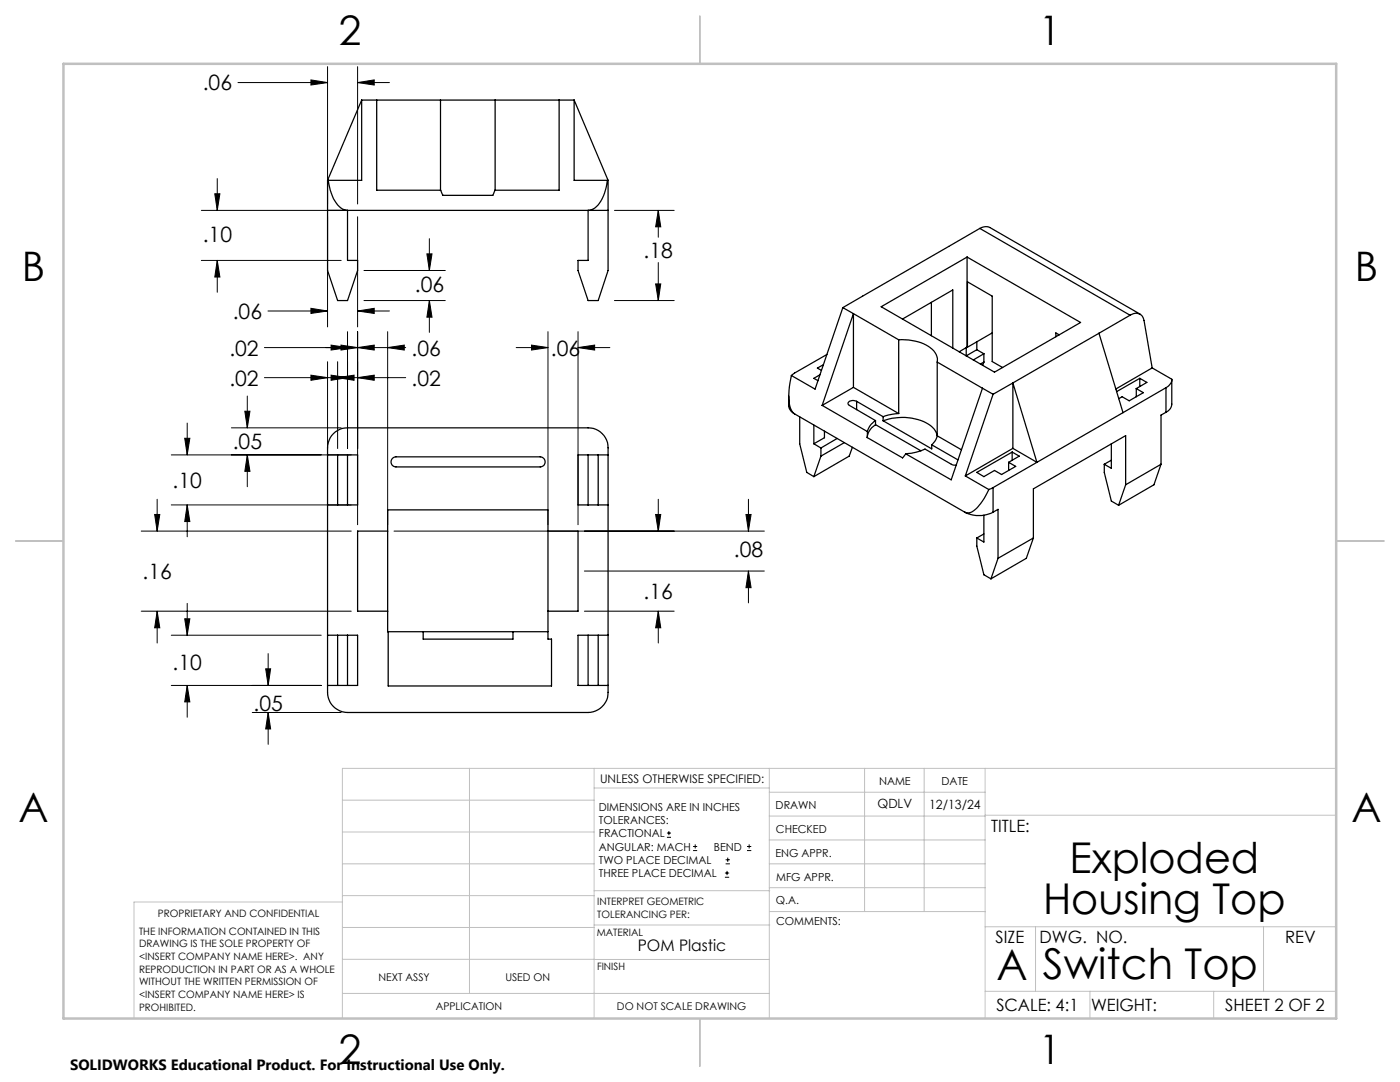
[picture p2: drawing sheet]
<svg xmlns="http://www.w3.org/2000/svg" width="279mm" height="216mm" viewBox="0 0 279 216" stroke-linecap="round" stroke-linejoin="round" font-family="sans-serif">
<g fill="none" stroke="#000" stroke-width=".25">
<path d="M72.2 20h15.7M72.2 20v16h-6.7M72.2 20l-6.8 16M75.2 20v18h12.7l.5 1h10l.4-1h12.8v-18M87.9 20h10.9M87.9 20v18M98.8 20h15.8M98.8 20v18M114.6 20v16h6.6M114.6 20l6.8 16M65.4 36h.1M65.4 36v18l2 6h2l2-6v-2h-2v-10"/>
<path d="M65.5 36a8.6 8.6 0 0 0 2.5 5.5l1.4 .5M121.2 36a7.5 7.5 0 0 1-2.8 5.7l-1 .3M121.2 36h.2M121.4 36v18l-2 6h-2l-2-6v-2h2v-10M65.4 42h4M69.4 42h48M117.4 42h4M193 51.3v18M195.5 45.6l1.1-.4 1 .2 29.9 17.3M195.5 45.6l-27.3 15.8M195.5 45.6l30 17.3M157.4 79v2.3l.5 .8 .7 .5"/>
<path d="M157.9 74.9a11 11 0 0 0 .1 7l.6 .7M163.6 74.8l-1.2 .7 .8 .5M164.3 72.8l-1.2 .6 .8 .5M165 70.7l-6.4 3.7-.7 .5M168.2 61.4l-5.5 16.2-4.8-2.7M168.2 61.4l2.1 1.2M170.3 62.6l-6.2 18.3M170.3 62.6l9.1 5.2M170.3 77.3l9.1 5.2M170.3 62.6v14.7M170.3 77.3l-6.2 3.6M175.9 61.2l17.1-9.9 22.7 13-17.2 10z"/>
<path d="M179.4 67.8a9.1 9.1 0 0 1 7 2.2l.6 1.1v1.1M179.4 67.8v14.7M180.1 63.7l10-5.8v11.6M185.9 60.3v6.7M187 72.2l9.1 5.3M187 72.2v14.8M192.8 69.4v1.6l2.1-1.2M193 69.3h.1M193 69.3l-1.6 .9M193.1 69.3v-13.1l4.9 2.9v13l2.1 1.2M194.9 68.2v1.6M194.9 69.8l1.5 .8"/>
<path d="M196.1 77.5l-6.3 18.2-9-5.1M196.1 77.5l2.1 1.2M196.4 70.6v1.6M196.4 70.6l-2.2 1.2M196.4 72.2l-.7 .4M196.4 72.2l-.3 .7M198 66.4l-4.9 2.9M198.2 78.7l-5.5 16.3M202.1 76.4v13.1M202.1 76.4l-3.9 2.3M202.1 76.4l4.8 15.9M211.4 66.8l-.7-.4v.8"/>
<path d="M219.3 66.5l-17.2 9.9M219.3 66.5l4.8 15.8M225.5 62.9a1.7 1.7 0 0 1 2.8 1.1l1.6 9.4M225.5 62.9l-6.2 3.6M226.8 77.5l1.4 .9-2.8 1.6-1.5-.8-.6 .4M226.8 77.5v1.7M227.5 75.5l1.4 .8-2.1 1.2M227.5 75.5l-4.7 2.6M227.5 75.5v1.6M229.9 73.4l4 2.3a1.96 1.96 0 0 1-1.2 1.7M229.9 73.4l-7.2 4.2M232.7 77.4l-8.6 4.9"/>
<path d="M232.7 77.4v4.9M233.9 75.7l-.1 5.2-.2 .6-.9 .8M65.4 90.8h6v10h-6M66.5 86.5l.4-.3a3.9 3.9 0 0 1 2.5-.8h48a4 4 0 0 1 4 4v48.7a4 4 0 0 1-4 4.1h-48a4 4 0 0 1-4-4.1v-48.7l.1-1.1a3.6 3.6 0 0 1 1-1.8zM67.4 90.8v10M69.4 90.8v10M78.3 91.5l.7-.3h28.8a1.01 1.01 0 0 1 1 1 1.01 1.01 0 0 1-1 1h-28.8a1 1 0 0 1-.9-.6 1 1 0 0 1 .2-1.1zM117.4 90.8v10M119.4 90.8v10M121.4 90.8h-6v10h6M158.6 82.6l33.9 19.6M159.6 83.2v5.3l1.4 5.8 1.4 .8"/>
<path d="M162.4 84.8v3.7M162.4 88.5l1.4 .9M163.8 89.4v1.6M163.8 91l-1.4 4.1M164.1 80.9l9 5.2M164.5 86v1.3l-2.1 1.2M167.1 87.5l-3.3 1.9M168.5 88.3l-4.7 2.7M170.1 89.3l-.6 1.7-7.1 4.1M171 80.1a1.25 1.25 0 0 0-1.8 .4l.3 .4 5.2 3M171 80.1l5.2 3M171 80.1v1.6"/>
<path d="M173.1 87.3l7 4.1 .7-.8M173.1 86.1v1.2M174.7 84.7a3.4 3.4 0 0 0-1.6 2.6M174.7 83.9a3.6 3.6 0 0 0-1.6 2.2M174.7 84.7l9.1 5.3M174.7 83.9v.8M176.2 84a10.8 10.8 0 0 1 9.5 .9l.9 1 .4 1M176.2 84l9.7 5.6v-.8M176.2 83.1v.9M179.4 82.5l-2.1 .3-1.1 .3M180.8 90.6a10.7 10.7 0 0 0 3.8-1l5.3 3 .9 .2M185.9 88.8l5.3 3"/>
<path d="M187 87a3.2 3.2 0 0 1-1.1 1.8M187 87l4.9 2.7M192.7 95l4.6 2.7M197.3 97.7a9.3 9.3 0 0 1-3.6 4.6h-.6l-.6-.1M198.2 97.3l-.9 .4M198.2 97.3v4.9M201.3 92.3v1.6M202 90.2l1.4 .8-2.1 1.3M202 90.2l-7.1 4.1 1.5 .8 2.1-1.2 1.4 .8 2.8-1.6-1.4-.8M202 90.2v1.6M202.1 89.5l-9.4 5.5M202.1 89.5l4.8 2.8"/>
<path d="M206.9 92.3l-8.7 5M220.4 92.6v1.7l1.4 5.7 1.4 .8M221.8 88.5v5l-1.4-.9M221.8 91.8l-1.4 .8M224.1 82.3l-17.2 10M224.6 96.7v-9.8l-18.4 10.6v9.9M224.6 96.7l-1.4 4.1M231.7 92.6l-7.1 4.1M231.7 92.6l-1.4 4.1-7.1 4.1M232.7 82.3l-1 .5v9.8M77.4 106h-6v16h6M109.4 106h6v16h-6"/>
<path d="M192.5 102.2a6.3 6.3 0 0 0 5.7 0M194.9 107.4v1.6l1.5 5.7 1.4 .8M196.4 102.8v5.4l-1.5-.8M196.4 106.5l-1.5 .9M198.2 102.2l1-.6v9.8M199.2 111.4l-1.4 4.1M206.2 107.4l-7 4M206.2 107.4l-1.4 4-7 4.1M65.4 126.8h6v10h-6M67.4 126.8v10M69.4 126.8v10M77.5 126v10.9h32.6v-9.4h-.7v-25.8h-32v24.3h32"/>
<path d="M84.5 126v1.5h17.9v-1.5M117.4 126.8v10M119.4 126.8v10M121.4 126.8h-6v10h6"/>
</g>
<g fill="none" stroke="#000" stroke-width=".2">
<path d="M47.5 16.5h17.9M62.1 15.9l3.3 .6-3.3 .5zM65.4 13.3v27.4M71.4 16.5l3.3-.6v1.1zM71.4 13.3v27.4M71.4 16.5h6.3M42.9 38.7h1l-.5 3.3zM43.4 35.6v6.4M40.2 42h27.9M40.2 52h27.9M43.4 52l.5 3.3h-1zM43.4 52v6.3"/>
<path d="M65.4 43.3v21.9M71.4 43.3v21.9M72.6 60h16.3M72.6 54h16.3M85.2 50.7h1l-.5 3.3zM85.7 60l.5 3.3h-1zM85.7 47.6v6.4M85.7 60v6.3M122.6 42h11.9M122.6 60h11.9M130.8 56.7h1.1l-.5 3.3zM131.4 42l.5 3.3h-1.1z"/>
<path d="M131.4 42v5.3M131.4 52.4v7.6M49.4 79v6.4M52.8 69.4h28.2M52.8 75.4h28.2M53.5 62.1h11.9M62.1 61.5l3.3 .6-3.3 .4zM62.1 74.9l3.3 .5-3.3 .5zM65.4 72.2v17.3M66.1 74.9l3.3 .5-3.3 .5zM66.1 68.9l3.3 .5-3.3 .4zM67.4 75.4l3.3-.5v1z"/>
<path d="M67.4 72.2v17.3M68.1 68.9l3.3 .5-3.3 .4zM69.4 66.2v23.3M71.4 62.1l3.3-.6v1zM71.4 75.4l3.3-.5v1zM71.4 69.4l3.3-.5v.9zM71.4 66.2v38.5M71.4 62.1h6.3M77.4 69.4l3.3-.5v.9zM77.4 66.2v38.5M103 69.4h6.4M106.1 68.9l3.3 .5-3.3 .4z"/>
<path d="M109.4 66.2v38.5M115.4 69.4l3.3-.5v.9zM115.4 66.2v38.5M115.4 69.4h6.3M31.4 99.6v6.4M34.2 90.8h35.9M36.9 87.5h1l-.5 3.3zM37.4 84.4v6.4M46.2 85.4h21.9M48.9 82.1h1l-.5 3.3zM49.4 90.8l.5 3.3h-1zM49.4 90.8v6.3"/>
<path d="M131.4 99.6v6.4M149.4 99.6v6.4M28.2 106h41.9M30.9 102.7h1l-.5 3.3zM34.2 100.8h35.9M37.4 100.8l.5 3.3h-1zM37.4 100.8v6.3M78.6 106h73.9M116.6 113.9h35.9M130.8 102.7h1.1l-.5 3.3zM148.9 102.7h1l-.5 3.3zM149.4 113.9l.5 3.4h-1z"/>
<path d="M149.4 113.9v6.4M28.2 122h41.9M31.4 122l.5 3.3h-1zM31.4 122v6.3M34.2 126.8h29.9M34.2 136.8h29.9M36.9 123.5h1l-.5 3.3zM37.4 136.8l.5 3.3h-1zM37.4 120.4v6.4M37.4 136.8v6.3M53 133.5h1l-.5 3.3zM53.5 130.4v6.4"/>
<path d="M116.6 122h17.9M131.4 122l.5 3.3h-1.1zM131.4 122v6.3M50.3 142.2h17.8M53.5 142.2l.5 3.3h-1zM53.5 142.2v6.3M133.1 167.1h.8M133.1 166.2h.8M133.5 165.8v.9M138.3 169.7h.8M138.3 168.9h.8M138.7 168.5v.8"/>
<path d="M144.7 175h.8M144.7 174.2h.8M144.8 172.4h.9M144.8 171.6h.9M145.1 173.8v.8M145.2 171.1v.9M149.1 169.7h.8M149.1 168.9h.8M149.5 168.5v.8"/>
</g>
<g fill="none" stroke="#c0c0c0" stroke-width=".2">
<path d="M68.3 159.7h50.3M93.7 153.3v44.9M118.6 153.3v49.9M118.6 157.2h34.9M153.5 153.3v49.9M153.5 158.1h43.1M172.5 153.3v28.6M184.4 153.3v28.6M196.6 153.3v49.9M266.7 153.3h-198.4v49.9M68.3 178.7h50.3M68.3 172.4h50.3"/>
<path d="M68.3 166h50.3M68.3 180h-41.6v23.2M118.6 177.7h35M153.5 167.6h43.1M153.5 162.8h43.1M153.5 172.4h43.1M153.5 177.1h43.1M196.6 162.7h70.1M68.3 198.2h85.2M68.3 191.4l85.2 .1M68.3 185.1h50.3M118.6 184.6h35"/>
<path d="M153.6 181.9h43M196.6 197.8h70.1M196.6 184.9h70.1M206.7 184.9v12.9M217.5 197.8v5.4M242.2 197.8v5.4M252.2 184.9v12.9"/>
</g>
<path d="M139.7 3.2v9.5M3.1 107.9h9.6M266.7 107.9h9.5M139.7 203.2v9.6" fill="none" stroke="#c0c0c0" stroke-width=".25"/>
<path d="M12.7 12.7h254v190.5h-254z" fill="none" stroke="#c0c0c0" stroke-width=".5"/>
<path d="M131.4 42l.5 3.3h-1.1zM130.8 56.7h1.1l-.5 3.3zM71.4 16.5l3.3-.6v1.1zM62.1 15.9l3.3 .6-3.3 .5zM62.1 61.5l3.3 .6-3.3 .4zM71.4 62.1l3.3-.6v1zM85.2 50.7h1l-.5 3.3zM85.7 60l.5 3.3h-1zM42.9 38.7h1l-.5 3.3zM43.4 52l.5 3.3h-1zM30.9 102.7h1l-.5 3.3zM31.4 122l.5 3.3h-1zM149.4 113.9l.5 3.4h-1zM148.9 102.7h1l-.5 3.3zM130.8 102.7h1.1l-.5 3.3zM131.4 122l.5 3.3h-1.1zM106.1 68.9l3.3 .5-3.3 .4zM115.4 69.4l3.3-.5v.9zM77.4 69.4l3.3-.5v.9zM68.1 68.9l3.3 .5-3.3 .4zM71.4 75.4l3.3-.5v1zM66.1 74.9l3.3 .5-3.3 .5zM71.4 69.4l3.3-.5v.9zM66.1 68.9l3.3 .5-3.3 .4zM67.4 75.4l3.3-.5v1zM62.1 74.9l3.3 .5-3.3 .5zM49.4 90.8l.5 3.3h-1zM48.9 82.1h1l-.5 3.3zM36.9 87.5h1l-.5 3.3zM37.4 100.8l.5 3.3h-1zM36.9 123.5h1l-.5 3.3zM37.4 136.8l.5 3.3h-1zM53 133.5h1l-.5 3.3zM53.5 142.2l.5 3.3h-1z" fill="#000"/>
<g font-size="8.5">
<text x="213.5" y="174.2">Exploded</text>
<text x="208.2" y="182.3">Housing Top</text>
<text x="198.9" y="195.5">A</text>
<text x="208.1" y="195.4">Switch Top</text>
</g>
<g font-size="8.1">
<text x="67.6" y="8.9">2</text>
<text x="207.3" y="8.9">1</text>
<text x="4.4" y="56.2">B</text>
<text x="270.4" y="56.2">B</text>
<text x="3.7" y="164.1">A</text>
<text x="269.7" y="164.1">A</text>
<text x="67.6" y="212.4">2</text>
<text x="207.3" y="212.4">1</text>
</g>
<g font-size="4.2">
<text x="40.5" y="18.1">.06</text>
<text x="40.5" y="48.4">.10</text>
<text x="128.5" y="51.4">.18</text>
<text x="82.8" y="58.2">.06</text>
<text x="46.5" y="63.6">.06</text>
<text x="45.8" y="70.9">.02</text>
<text x="82.1" y="70.9">.06</text>
<text x="109.9" y="70.9">.06</text>
<text x="45.8" y="76.9">.02</text>
<text x="82.1" y="76.9">.02</text>
<text x="46.5" y="89.6">.05</text>
<text x="34.5" y="97.3">.10</text>
<text x="146.5" y="111.1">.08</text>
<text x="28.5" y="115.5">.16</text>
<text x="128.5" y="119.4">.16</text>
<text x="34.5" y="133.8">.10</text>
<text x="50.6" y="141.8">.05</text>
</g>
<g font-size="3.4">
<text x="197.8" y="166">TITLE:</text>
<text x="198.7" y="188.1">SIZE</text>
<text x="207.5" y="188.1">DWG. NO.</text>
<text x="256.5" y="188.2">REV</text>
<text x="198.8" y="201.7">SCALE: 4:1</text>
<text x="217.7" y="201.8">WEIGHT:</text>
<text x="244.5" y="201.7">SHEET 2 OF 2</text>
</g>
<text font-size="3.2" x="127.3" y="189.8">POM Plastic</text>
<text font-size="3" x="14" y="213.5">SOLIDWORKS Educational Product. For Instructional Use Only.</text>
<g font-size="2.5">
<text x="175.1" y="161.3">QDLV</text>
<text x="185.4" y="161.4">12/13/24</text>
</g>
<text font-size="2.4" x="119.8" y="156.2">UNLESS OTHERWISE SPECIFIED:</text>
<g font-size="2.2">
<text x="119.5" y="161.8">DIMENSIONS ARE IN INCHES</text>
<text x="154.8" y="161.4">DRAWN</text>
<text x="175.4" y="156.6">NAME</text>
<text x="187.9" y="156.7">DATE</text>
<text x="119.5" y="164.4">TOLERANCES:</text>
<text x="119.5" y="167.1">FRACTIONAL</text>
<text x="154.9" y="166.3">CHECKED</text>
<text x="119.5" y="169.7">ANGULAR: MACH</text>
<text x="119.5" y="172.4">TWO PLACE DECIMAL</text>
<text x="142.5" y="169.7">BEND</text>
<text x="154.8" y="170.9">ENG APPR.</text>
<text x="119.5" y="175">THREE PLACE DECIMAL</text>
<text x="154.9" y="175.7">MFG APPR.</text>
<text x="154.9" y="180.4">Q.A.</text>
<text x="154.9" y="184.6">COMMENTS:</text>
</g>
<g font-size="2.1">
<text x="75.5" y="195.7">NEXT ASSY</text>
<text x="100.9" y="195.7">USED ON</text>
<text x="86.9" y="201.5">APPLICATION</text>
<text x="123.1" y="201.6">DO NOT SCALE DRAWING</text>
</g>
<g font-size="2">
<text x="31.5" y="182.9">PROPRIETARY AND CONFIDENTIAL</text>
<text x="119.2" y="180.6">INTERPRET GEOMETRIC</text>
<text x="119.2" y="183.1">TOLERANCING PER:</text>
<text x="27.8" y="186.5">THE INFORMATION CONTAINED IN THIS</text>
<text x="27.8" y="189">DRAWING IS THE SOLE PROPERTY OF</text>
<text x="27.8" y="191.6">&lt;INSERT COMPANY NAME HERE&gt;. ANY</text>
<text x="119.1" y="186.7">MATERIAL</text>
<text x="27.8" y="194.1">REPRODUCTION IN PART OR AS A WHOLE</text>
<text x="27.8" y="196.6">WITHOUT THE WRITTEN PERMISSION OF</text>
<text x="119.1" y="193.5">FINISH</text>
<text x="27.8" y="199.1">&lt;INSERT COMPANY NAME HERE&gt; IS</text>
<text x="27.8" y="201.7">PROHIBITED.</text>
</g>
</svg>
